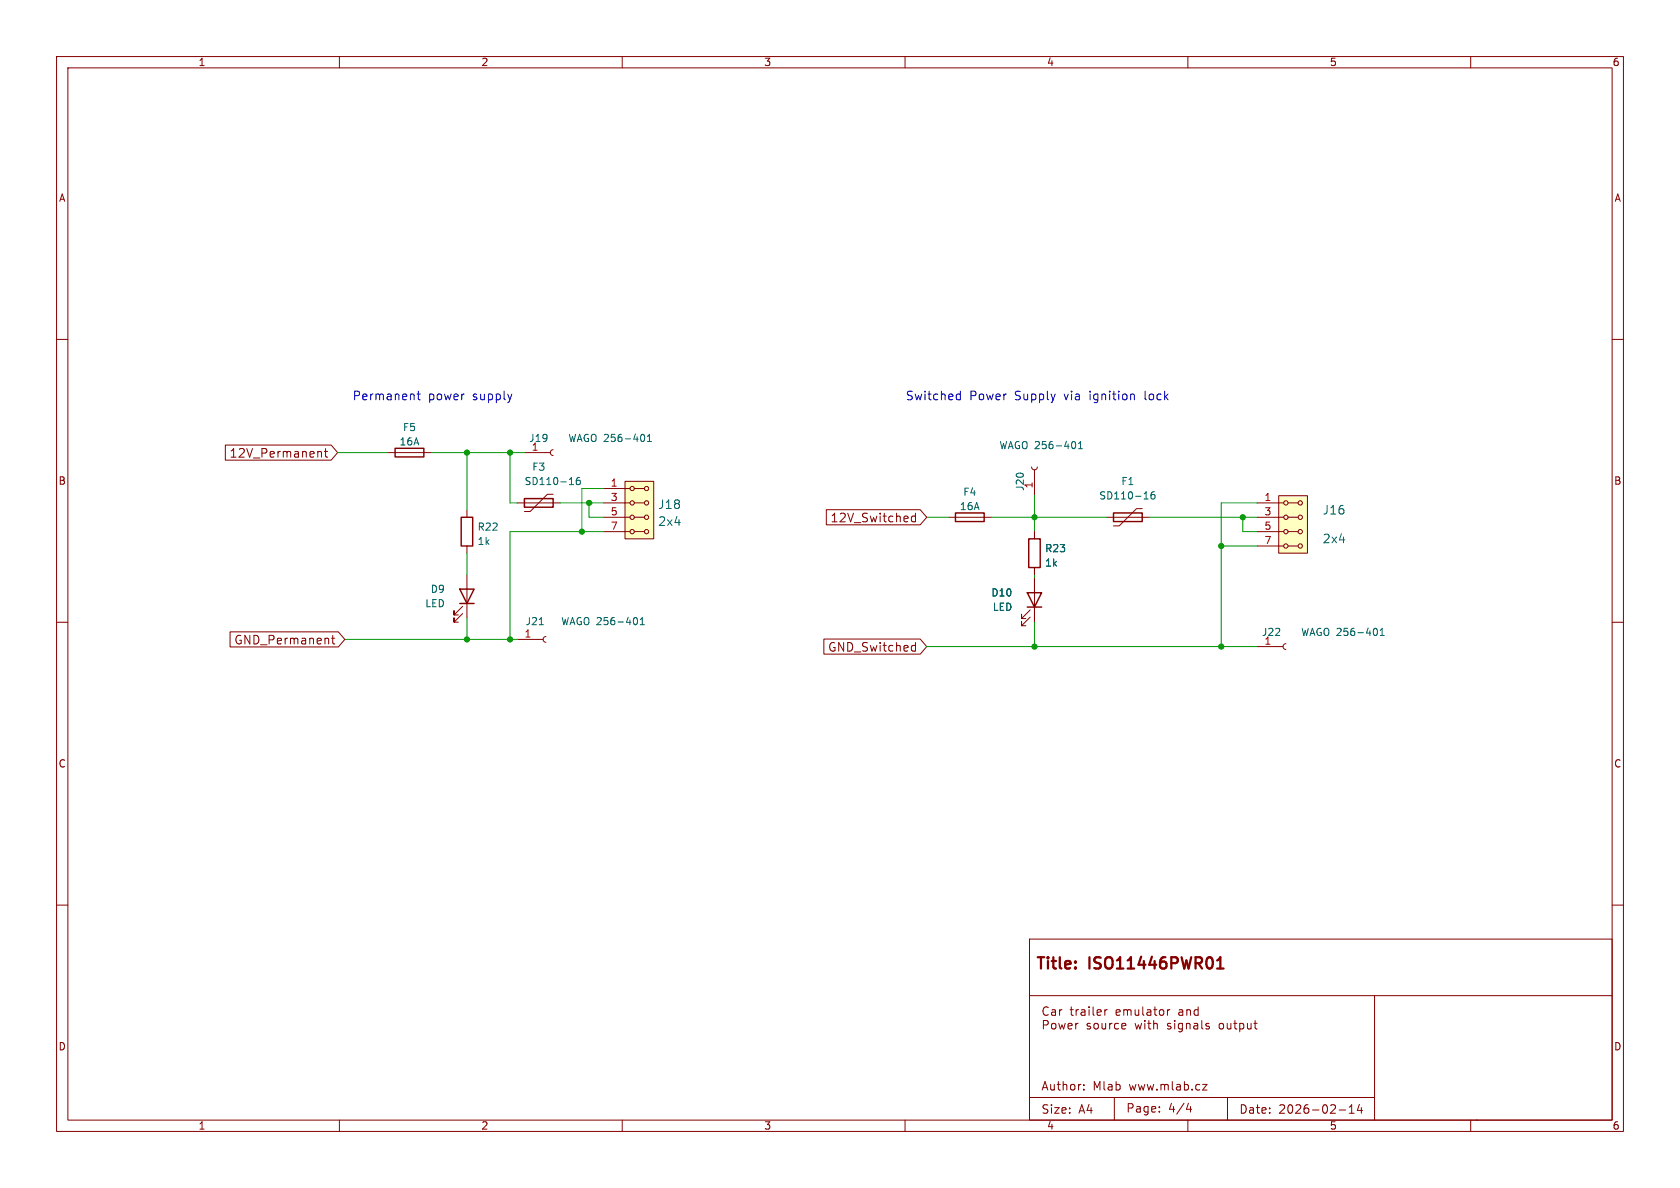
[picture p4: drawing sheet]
<svg xmlns="http://www.w3.org/2000/svg" width="297mm" height="210mm" viewBox="0 0 297 210" stroke-linecap="round" stroke-linejoin="round" font-family="sans-serif">
<g fill="none" stroke="#840000" stroke-width=".18">
<path d="M10 10h277v190h-277zM12 12h273v186h-273zM60 10v2M110 10v2M160 10v2M210 10v2M260 10v2M10 60h2M97.8 79.5l-.4 .2-.1 .3 .1 .4 .4 .1M285 60h2M68.6 80h7.6M92.7 80h4.6"/>
<path d="M182.9 94v1.3M10 110h2M91.4 113h4.6M96.5 112.5l-.3 .2-.2 .3 .2 .4 .3 .1M182.1 109.1l-1.5 1.5v-.7v.7h.8M182.1 107.8l-1.5 1.5v-.7v.7h.8M182.9 100.3v1.3M182.9 102.2v7.7M222.2 114.3h4.6M227.3 113.8l-.3 .1-.2 .4 .2 .4 .3 .1M285 110h2M10 160h2"/>
<path d="M182 166h103v32h-103zM182 176h103M185.3 178.1a.6 .6 0 0 0-.7 0 .6 .6 0 0 0-.2 .7M186 178.6h.5l.1 .9M187.3 178.5v1M187.7 178.5l-.2 .1-.2 .2M189.2 178.5h.5M189.4 178v1.3M190.2 178.5v1M190.7 178.5l-.3 .1-.2 .2M191.2 178.6h.5l.1 .9M192.5 178v.1"/>
<path d="M192.5 178.5v1M193.2 178v1.3M194.7 178.8l-.2-.3-.5 .1v.7M195.3 178.5v1M195.7 178.5l-.2 .1-.2 .2M198 178.8l-.2-.3-.4 .1-.1 .7M198.7 178.6l.4-.1 .2 .2M198.7 178.5v1M199.3 178.7l.2-.2 .4 .1 .1 .9M199.3 178.7v.8M200.7 178.5v.8M201.3 178.5v1"/>
<path d="M202 178v1.3M202.8 178.6h.6l.1 .9M204 178.5h.5M204.2 178v1.3M205 178.8l.2-.3 .4 .1 .1 .2M206.4 178.5v1M206.8 178.5l-.3 .1-.1 .2M208.5 178.6h.5l.1 .9M209.1 178.8l-.5 .1a.29 .29 0 0 0-.2 .3 .29 .29 0 0 0 .2 .3l.5-.1M209.8 178.6l.2-.1 .4 .1 .1 .9M209.8 178.5v1M211.8 178.6l-.4-.1-.3 .3v.4l.1 .2h.6"/>
<path d="M211.8 178v1.5M243 176v22M285 160h2M60 198v2M110 198v2M160 198v2M182 194h61M184.5 180.4v1.5M185.9 181.6l.3 .3 .3-.1 .2-.2M187.2 180.9l.3 1 .2-.7 .3 .7 .3-1M188.8 181.7l.2 .2 .5-.1M190.2 180.9v1"/>
<path d="M191.6 192.6v.1M191.6 191.8v.1M192.8 181.7l-.2 .2-.4-.1M193.4 181.6l.3 .3 .3-.1 .2-.2M194.8 181.7l.2 .2 .5-.1M195.5 180.9v1M196.2 180.9v1M196.6 180.9l-.3 .1-.1 .2M197 194v4M197 181.6l.3 .3 .4-.1M198.3 181.7l.2 .2 .5-.1M200.7 180.9l.3 1 .2-.7 .3 .7 .3-1"/>
<path d="M202.4 180.9v1M203.1 181.7l.4 .2M204 180.4v1.5M204.6 181.1v.8M205 196.5v.1M205 195.7v.1M207 181l-.4-.1-.2 .2 .1 .2 .5 .2v.3h-.6M207.7 180.4v.1M207.7 180.9v1M209 181l-.4-.1-.3 .3v.4l.2 .2h.5M209 180.9v1.2l-.3 .3-.3-.1M209.7 181l.3-.1 .3 .1 .1 .9"/>
<path d="M209.7 180.9v1M210 198v2M210.1 195l-.4 1.1h1M210.5 195.6v1M211.1 181h.6v.9M211.7 181.3h-.5a.29 .29 0 0 0-.2 .3 .29 .29 0 0 0 .2 .3l.5-.1M212.5 180.4v1.3l.2 .2M212.6 191.7h.8l-.8 1h.8M213.7 181l-.3-.1-.2 .2v.2l.5 .2v.3h-.5M215.7 181l.3-.1 .3 .3v.4l-.3 .3-.3-.1-.2-.2v-.4zM217 180.9v.9l.4 .1 .2-.1M217 194v4"/>
<path d="M217.6 180.9v1M218.1 180.9h.6M218.3 180.4v1.3l.4 .2M219.2 181l.4-.1 .3 .3v.4l-.2 .2h-.5M219.2 180.9v1.5M220.5 180.9l.1 .9 .4 .1 .2-.1M221.2 180.9v1M221.7 180.9h.5M221.9 180.4v1.3l.3 .2M236.7 196.2h1.2M238.5 196.8h.9M238.5 195.7l.5-.4v1.5"/>
<path d="M240.3 195.2l-.3 1.1h.9M240.7 195.8v1M260 198v2M261 198h.1"/>
</g>
<path d="M215.2 171.2h1.1M215.2 169.8l.5-.6v2" fill="none" stroke="#840000" stroke-width=".4"/>
<path d="M113.4 76.8h.1a.68 .68 0 0 1 .5 .6 .68 .68 0 0 1-.5 .6h-.1M114.5 78h.7M114.5 77.1l.3-.3v1.2M95.3 110.4h.8M112.2 109.2h.1a.68 .68 0 0 1 .4 .6 .68 .68 0 0 1-.4 .6h-.1M113.2 110.4h.7M113.2 109.5l.3-.3v1.2M243 111.1h.1a.68 .68 0 0 1 .4 .6 .68 .68 0 0 1-.4 .6h-.1M244 112.3h.7M244 111.4l.4-.3v1.2" fill="none" stroke="#006464" stroke-width=".18"/>
<path d="M69.8 79.2h5.1v1.6h-5.1zM181.9 95.3h2v5h-2zM181.6 104.8h2.5l-1.2 2.5zM181.6 107.3h2.5" fill="none" stroke="#840000" stroke-width=".25"/>
<path d="M226.1 87.6h5v10.2h-5z" fill="#ffffc2"/>
<g fill="none" stroke="#840000" stroke-width=".18">
<path d="M222.2 88.9h4.7M222.2 91.4h4.7M222.2 94h4.7M222.2 96.5h4.7M226.1 87.6h5v10.2h-5zM227.7 88.9h1.8M227.7 91.4h1.8M227.7 94h1.8M227.7 96.5h1.8"/>
<circle cx="227.3" cy="94" r=".38"/>
<circle cx="227.3" cy="88.9" r=".38"/>
<circle cx="227.3" cy="91.4" r=".38"/>
<circle cx="227.3" cy="96.5" r=".38"/>
<circle cx="229.9" cy="96.5" r=".38"/>
<circle cx="229.9" cy="91.4" r=".38"/>
<circle cx="229.9" cy="88.9" r=".38"/>
<circle cx="229.9" cy="94" r=".38"/>
</g>
<path d="M110.5 85.1h5.1v10.2h-5.1z" fill="#ffffc2"/>
<g fill="none" stroke="#840000" stroke-width=".18">
<path d="M39.8 78.7h18.7l1.2 1.3-1.2 1.3h-18.7zM56.4 79.8h.2l.2 .2v.8M57.3 79.8h.6M57.6 79.3v1.3l.3 .2M82.5 90.2v1.2M82.5 96.5v1.3M91.4 88.9h7.7M97.8 87.4h-1l-3.1 3h-1M106.7 86.4h4.7M106.7 88.9h4.7M106.7 91.4h4.7M106.7 94h4.7"/>
<path d="M110.5 85.1h5.1v10.2h-5.1zM112.1 86.4h1.8M112.1 88.9h1.8M112.1 91.4h1.8M112.1 94h1.8M146.1 90.1h16.6l1.1 1.3-1.1 1.4h-16.6zM161.8 90.7v1.5M161.8 91.3l-.4-.1-.3 .3v.5l.2 .2h.5M167.6 91.4h7.7M182.4 82.6l.1 .3 .4 .2 .3-.2 .2-.3M182.9 83.1v4.5M182.9 94v1.3"/>
<path d="M195.6 91.4h7.6M201.9 89.9h-1l-3 3.1h-1.1M40.7 111.7h19.1l1.2 1.3-1.2 1.4h-19.1zM58.6 112.8h.6M58.8 112.3v1.3l.4 .2M81.8 108.5l-1.5 1.5v-.8v.8h.7M81.8 107.2l-1.5 1.5v-.7v.7h.7M82.5 101.6v7.6M145.6 113h17.1l1.1 1.3-1.1 1.3h-17.1zM161.4 114.1l.4 .1M161.8 113.6v1.5M161.8 115l-.4 .1"/>
<path d="M182.9 100.3v1.3M182.9 102.2v2.6M182.9 107.3v2.6"/>
<circle cx="111.8" cy="91.4" r=".38"/>
<circle cx="111.8" cy="86.4" r=".38"/>
<circle cx="111.8" cy="94" r=".38"/>
<circle cx="111.8" cy="88.9" r=".38"/>
<circle cx="114.3" cy="88.9" r=".38"/>
<circle cx="114.3" cy="91.4" r=".38"/>
<circle cx="114.3" cy="94" r=".38"/>
<circle cx="114.3" cy="86.4" r=".38"/>
</g>
<path d="M81.5 91.4h2.1v5.1h-2.1zM92.7 88.1h5.1v1.6h-5.1zM168.9 90.7h5.1v1.5h-5.1zM196.8 90.7h5.1v1.5h-5.1zM81.3 104.1h2.5l-1.3 2.6zM81.3 106.7h2.5" fill="none" stroke="#840000" stroke-width=".25"/>
<path d="M189.6 78.1l.1-.1a.68 .68 0 0 1 .5 .7 .68 .68 0 0 1-.5 .6h-.1M190.7 79.3h.7M190.7 78.4l.3-.4v1.3M100.7 85.7h.7M102.5 84.4l-.4 .1a.86 .86 0 0 0 0 1.2l.4-.2 .1-.4-.2-.2h-.4l-.1 .2M202.3 88.2h.7M204.1 86.9l-.4 .1a.86 .86 0 0 0 0 1.2l.4-.1 .1-.4-.2-.3h-.3l-.2 .3" fill="none" stroke="#006464" stroke-width=".18"/>
<g fill="none" stroke="#009600" stroke-width=".18">
<path d="M59.7 80h8.9M76.2 80h16.5M82.5 80v10.2M82.5 97.8v3.8M90.2 80v8.9h1.2M99.1 88.9h7.6M104.1 88.9v2.5h2.6M106.7 94h-16.5v19M106.7 86.4h-3.8v7.6M163.8 91.4h3.8M175.3 91.4h20.3M182.9 87.6v6.4"/>
<path d="M203.2 91.4h19M215.9 96.5h6.3M219.7 91.4v2.6h2.5M222.2 88.9h-6.3v25.4M61 113h30.4M82.5 109.2v3.8M163.8 114.3h58.4M182.9 101.6v.6M182.9 109.9v4.4"/>
</g>
<path d="M73.7 69.7h.6M73.9 69.2v1.3l.4 .2M90.5 69.7l-.4 1M169.2 69.7h.6M169.2 70.6h.6M169.8 69.2v1.5M200.1 69.7h.2l.2 .2v.8" fill="none" stroke="#0000c2" stroke-width=".18"/>
<g fill="#009600" stroke="#009600" stroke-width=".18">
<circle cx="182.9" cy="91.4" r=".46"/>
<circle cx="215.9" cy="96.5" r=".46"/>
<circle cx="215.9" cy="114.3" r=".46"/>
<circle cx="219.7" cy="91.4" r=".46"/>
<circle cx="182.9" cy="114.3" r=".46"/>
<circle cx="104.1" cy="88.9" r=".46"/>
<circle cx="90.2" cy="113" r=".46"/>
<circle cx="102.9" cy="94" r=".46"/>
<circle cx="82.5" cy="80" r=".46"/>
<circle cx="90.2" cy="80" r=".46"/>
<circle cx="82.5" cy="113" r=".46"/>
</g>
<g font-size="2.8" fill="#840000">
<text x="183" y="171.9">Title:</text>
<text x="192.7" y="171.9">ISO11446PWR01</text>
</g>
<g font-size="2.1" fill="#0000c2">
<text x="62.2" y="70.9">Permanent</text>
<text x="75.7" y="70.9">power</text>
<text x="83.6" y="70.9">supply</text>
<text x="160" y="70.9">Switched</text>
<text x="171.3" y="70.9">Power</text>
<text x="179.4" y="70.9">Supply</text>
<text x="188.3" y="70.9">via</text>
<text x="192.9" y="70.9">ignition</text>
<text x="202.7" y="70.9">lock</text>
</g>
<g font-size="2.1" fill="#840000">
<text x="40.5" y="81.1">12V_Permanent</text>
<text x="146.8" y="92.5">12V_Switched</text>
<text x="41.4" y="114.1">GND_Permanent</text>
<text x="146.3" y="115.4">GND_Switched</text>
<text x="184" y="181">Car</text>
<text x="189.1" y="181">trailer</text>
<text x="197.2" y="181">emulator</text>
<text x="184" y="193">Author:</text>
<text x="184" y="197.1">Size:</text>
<text x="190.7" y="197.1">A4</text>
<text x="193.2" y="193">Mlab</text>
<text x="199" y="196.9">Page:</text>
<text x="199.7" y="193">www.mlab.cz</text>
<text x="206.5" y="196.9">4/4</text>
<text x="219" y="197.1">Date:</text>
<text x="226" y="197.1">2026-02-14</text>
</g>
<g font-size="2.1" fill="#006464">
<text x="116.3" y="90.2">J18</text>
<text x="116.3" y="93.2">2x4</text>
<text x="233.7" y="91.2">J16</text>
<text x="233.7" y="96.2">2x4</text>
</g>
<g font-size="1.8" fill="#840000">
<text x="35" y="11.9">1</text>
<text x="85" y="11.9">2</text>
<text x="135" y="11.9">3</text>
<text x="185" y="11.9">4</text>
<text x="235" y="11.9">5</text>
<text x="285" y="11.9">6</text>
<text x="10.3" y="35.9">A</text>
<text x="285.3" y="35.9">A</text>
<text x="10.3" y="85.9">B</text>
<text x="285.3" y="85.9">B</text>
<text x="10.3" y="135.9">C</text>
<text x="285.3" y="135.9">C</text>
<text x="10.3" y="185.9">D</text>
<text x="285.3" y="185.9">D</text>
<text x="35" y="199.9">1</text>
<text x="85" y="199.9">2</text>
<text x="135" y="199.9">3</text>
<text x="185" y="199.9">4</text>
<text x="235" y="199.9">5</text>
<text x="285" y="199.9">6</text>
</g>
<g font-size="1.8" fill="#006464">
<text x="71.1" y="76.4">F5</text>
<text x="70.5" y="78.9">16A</text>
<text x="93.5" y="78.3">J19</text>
<text x="93.9" y="79.8">1</text>
<text x="94" y="83.4">F3</text>
<text x="100.4" y="78.3">WAGO 256-401</text>
<text x="176.6" y="79.6">WAGO 256-401</text>
<text x="92.6" y="86">SD110-16</text>
<text x="170.2" y="87.8">F4</text>
<text x="181.2" y="86.9" transform="rotate(-90 181.2 86.9)">J20</text>
<text x="182.6" y="86.4" transform="rotate(-90 182.6 86.4)">1</text>
<text x="194.2" y="88.5">SD110-16</text>
<text x="198.1" y="86">F1</text>
<text x="84.3" y="94">R22</text>
<text x="169.6" y="90.4">16A</text>
<text x="84.3" y="96.5">1k</text>
<text x="184.7" y="97.8">R23</text>
<text x="184.7" y="100.4">1k</text>
<text x="75.1" y="107.5">LED</text>
<text x="76" y="105">D9</text>
<text x="175.2" y="105.6">D10</text>
<text x="92.8" y="110.7">J21</text>
<text x="99.1" y="110.7">WAGO 256-401</text>
<text x="175.4" y="108.2">LED</text>
<text x="223" y="112.6">J22</text>
<text x="229.9" y="112.6">WAGO 256-401</text>
<text x="223.4" y="114">1</text>
</g>
<g font-size="1.8" fill="#a90000">
<text x="107.9" y="86.1">1</text>
<text x="107.9" y="88.6">3</text>
<text x="223.4" y="88.6">1</text>
<text x="107.9" y="91.2">5</text>
<text x="107.9" y="93.7">7</text>
<text x="223.4" y="91.2">3</text>
<text x="223.4" y="93.7">5</text>
<text x="223.4" y="96.3">7</text>
<text x="92.6" y="112.8">1</text>
</g>
</svg>
